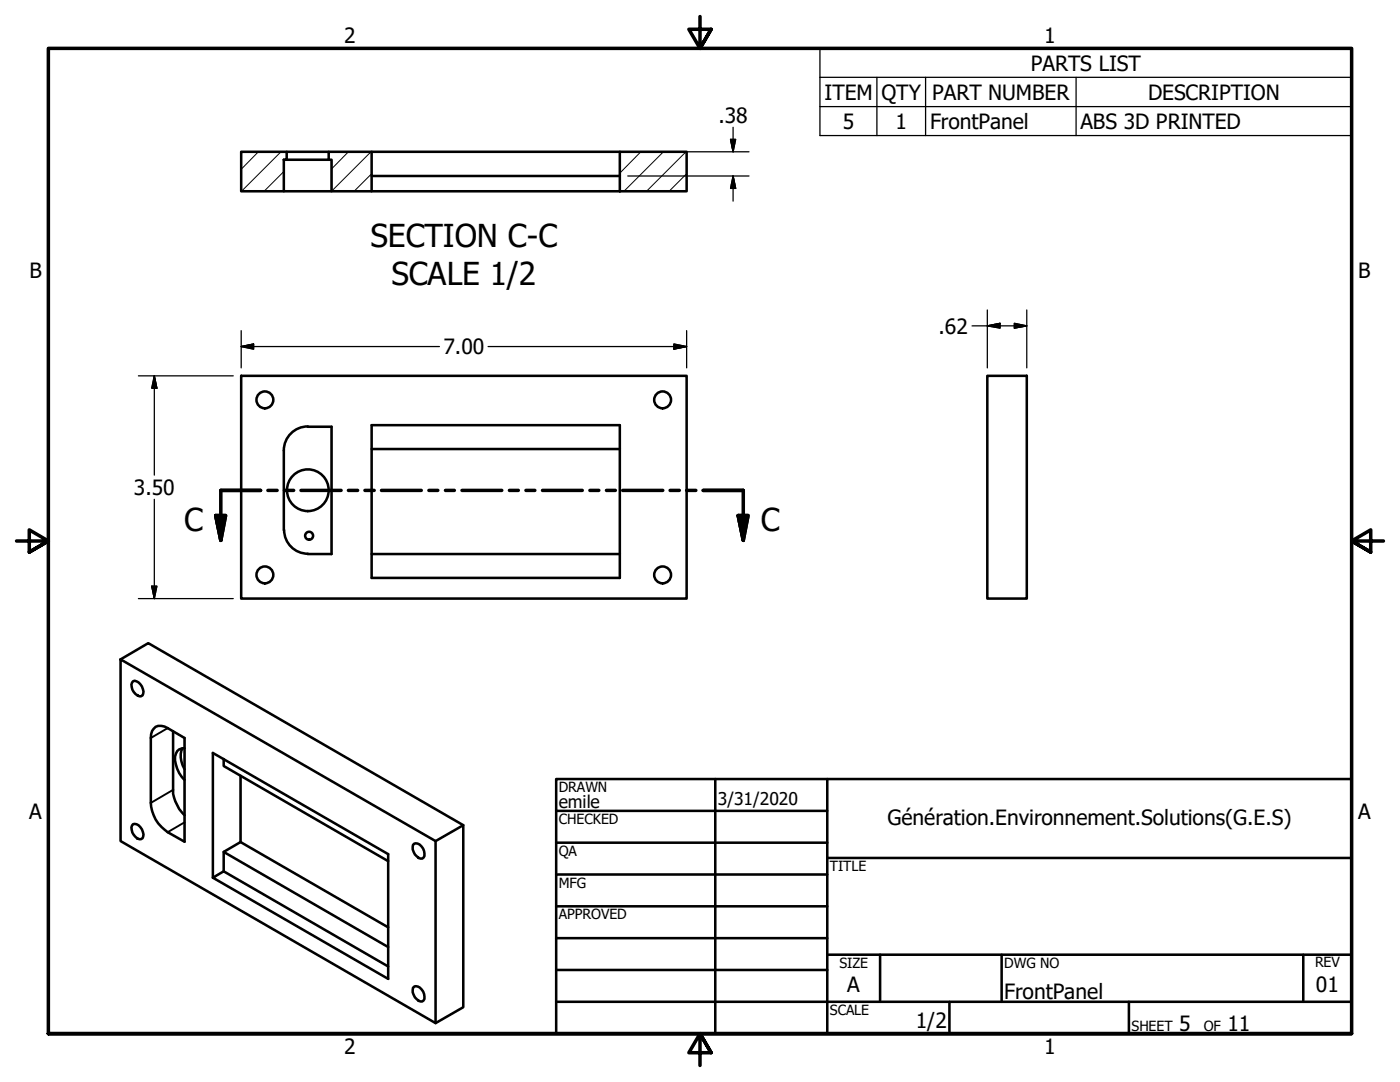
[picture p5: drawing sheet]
<svg xmlns="http://www.w3.org/2000/svg" width="279mm" height="216mm" viewBox="0 0 279 216" stroke-linecap="round" stroke-linejoin="round" font-family="sans-serif">
<!-- layer: Hatch (ANSI) -->
<path d="M51.6 30.3l-3.5 3.5M56.1 30.3l-7.9 7.9M56.6 34.2l-3.9 4M69.5 30.3l-3.3 3.4M74 30.3l-7.8 7.9M74.2 34.7l-3.5 3.5M127.9 30.3l-4.2 4.2M132.4 30.3l-7.9 7.9M136.9 30.3l-7.9 7.9M137 34.7l-3.5 3.5" fill="none" stroke="#000" stroke-width=".2"/>
<!-- layer: Visible (ANSI) -->
<g fill="none" stroke="#000" stroke-width=".51">
<path d="M48.1 30.3h9.1v1.6h-.6v6.3h-8.5zM56.6 38.2h9.6M57.2 31.9h8.4M57.2 30.3h8.4M65.6 30.3h8.6v7.9h-8v-6.3h-.6zM74.2 30.3h49.5M74.2 38.2h49.5M74.2 35.1h49.5M123.7 30.3h13.3v7.9h-13.3zM48.1 75h88.9v44.4h-88.9zM197 75h7.9v44.4h-7.9zM61.4 85.2h4.8v25.4h-4.8"/>
<path d="M61.4 85.1a4.8 4.8 0 0 0-4.8 4.8v15.9M74.2 84.8h49.5v30.5h-49.5zM74.2 89.6h49.5M56.7 105.8a4.7 4.7 0 0 0 4.7 4.7M74.2 110.6h49.5M24.1 131.6l62.8 36.2v36.4l-62.8-36.4zM24.1 131.6l5.5-3.3 62.9 36.4M26.5 136a1.49 1.49 0 0 1 1.8 1 1.39 1.39 0 0 1-.2 1.9 2.16 2.16 0 0 1-1.7-2.7zM31.1 145a2.52 2.52 0 0 1 2.4 .3l3.3 2v20.7a13.4 13.4 0 0 1-5.2-3.7 7.7 7.7 0 0 1-1.5-4.1v-12.9a2.42 2.42 0 0 1 1-2.3zM34.5 145.9v11.7a7.3 7.3 0 0 0 2.3 5.1M36.4 149.3a4.3 4.3 0 0 0 .4 4.2M36.8 149.3a1.9 1.9 0 0 0-1.9 2.5 6.9 6.9 0 0 0 1.9 3.8"/>
<path d="M44.6 151.4v1.4l32.9 19M48 154.8v13.2l-3.4 2M26.5 164.5a1.72 1.72 0 0 1 2 1.5 .93 .93 0 0 1-.7 1.4 2.3 2.3 0 0 1-1.4-2.7zM42.5 175.1v-24.9l35 20.2v24.9l-35-20.2 2.1-1.2 32.9 18.9M44.6 173.9v-3.9l32.9 19M48 168l29.5 17M82.4 168.6a1.03 1.03 0 0 1 1.7 .3 2.03 2.03 0 0 1 .4 2.2 .9 .9 0 0 1-1.3-.2 2.38 2.38 0 0 1-.8-2.3zM86.9 167.8l5.6-3.1v36.3l-5.6 3.2M82.4 197.1a1.03 1.03 0 0 1 1.7 .3 2.03 2.03 0 0 1 .4 2.2 .9 .9 0 0 1-1.3-.2 2.38 2.38 0 0 1-.8-2.3z"/>
<circle cx="52.9" cy="79.8" r="1.68"/>
<circle cx="132.2" cy="79.8" r="1.68"/>
<circle cx="61.4" cy="97.8" r="4.2"/>
<circle cx="52.9" cy="114.7" r="1.68"/>
<circle cx="61.7" cy="106.9" r=".79"/>
<circle cx="132.2" cy="114.7" r="1.68"/>
</g>
<!-- layer: Visible Narrow (ANSI) -->
<path d="M33.5 145.3l-3.4 2M34.5 157.6l-4.4 2.6M36.8 164.1l-3.3 2" fill="none" stroke="#000" stroke-width=".38"/>
<!-- layer: Section Line (ANSI) -->
<g fill="none" stroke="#000" stroke-width=".7">
<path d="M52 97.9h-7.9v9.9M53.5 97.9h1.8M56.8 97.9h1.8M60.1 97.9h8M69.5 97.9h1.9M72.8 97.9h1.9M76.1 97.9h8M85.6 97.9h1.8M88.9 97.9h1.8M92.2 97.9h7.9M101.7 97.9h1.7M105 97.9h1.7"/>
<path d="M108.3 97.9h7.9M117.7 97.9h1.8M121 97.9h1.8M124.3 97.9h8M133.7 97.9h1.9M137 97.9h1.9M140.3 97.9h8v9.9M43.1 102.9h1.9l-.9 4.9zM147.3 102.9h2l-1 4.9z"/>
</g>
<path d="M43.1 102.9l1 4.9zM43.1 102.9h1.9l-.9 4.9zM147.3 102.9l1 4.9zM147.3 102.9h2l-1 4.9z" fill="#000" stroke="#000" stroke-width=".7"/>
<!-- layer: Symbol (ANSI) -->
<path d="M163.6 15.4v-5.7h106.1v5.7M163.6 15.4h106.1v5.9M163.6 15.4v11.7h106.1v-5.8M175 15.4v11.7M184.7 15.4v11.7M214.8 15.4v11.7M163.6 21.3h106.1" fill="none" stroke="#000" stroke-width=".25"/>
<!-- layer: Border (ANSI) -->
<path d="M139.7 3.3v6.4l-2.2-3.9h4.4l-2.2 3.9 2.2-3.9M3.3 107.9h6.4l-3.9-2.2v4.5l3.9-2.3-3.9 2.3M276.1 107.9h-6.4l3.9-2.2v4.5l-3.9-2.3 3.9 2.3M9.7 206.2v-196.5h260v196.5h-260h260M141.9 210.1l-2.2-3.9 2.2 3.9h-4.4l2.2-3.9v6.4" fill="none" stroke="#000" stroke-width=".7"/>
<!-- layer: Title (ANSI) -->
<g fill="none" stroke="#000" stroke-width=".51">
<path d="M111 155.4h158.7v50.8h-158.7zM142.7 155.4v50.8M165.1 155.4v50.8M111 161.8h54.1M111 168.1h54.1M111 174.5h54.1M165.1 171.2h104.6M111 180.8h54.1M111 187.2h54.1M111 193.5h54.1M111 199.9h158.7M165.1 190.5h104.6"/>
<path d="M175.6 190.5v9.4M189.5 199.9v6.3M199.9 190.5v9.4M225.3 199.9v6.3M260.1 190.5v9.4"/>
</g>
<!-- layer: Dimension (ANSI) -->
<g fill="none" stroke="#000" stroke-width=".25">
<path d="M125.3 30.3h24.2M125.3 35.1h24.2M145.8 27.8h1l-.5 2.5zM146.3 35.1l.5 2.5h-1zM146.3 25.4v4.9M146.3 35.1v5M27.6 75h18.9M30.8 75l.5 2.5h-1zM30.8 75v19.8M48.1 69.2l2.5-.6v1.1zM48.1 69.2h39.6M48.1 66v7.4"/>
<path d="M97.4 69.2h39.6M134.5 68.6l2.5 .6-2.5 .5zM137 66v7.4M194 65h10.9M197 65l2.6-.5v1zM197 61.8v11.6M202.4 64.5l2.5 .5-2.5 .5zM204.9 61.8v11.6M30.8 99.6v19.8M27.6 119.4h18.9M30.3 117h1l-.5 2.4z"/>
</g>
<g fill="#000" stroke="#000" stroke-width=".25">
<path d="M145.8 27.8l.5 2.5zM145.8 27.8h1l-.5 2.5zM146.3 35.1l.5 2.5zM146.3 35.1l.5 2.5h-1zM30.8 75l.5 2.5zM30.8 75l.5 2.5h-1zM48.1 69.2l2.5-.6zM48.1 69.2l2.5-.6v1.1zM134.5 69.7l2.5-.5zM134.5 68.6l2.5 .6-2.5 .5zM197 65l2.6-.5zM197 65l2.6-.5v1z"/>
<path d="M202.4 65.5l2.5-.5zM202.4 64.5l2.5 .5-2.5 .5zM30.3 117l.5 2.4zM30.3 117h1l-.5 2.4z"/>
</g>
<g font-size="6.3">
<text x="73.9" y="49.3">SECTION C-C</text>
<text x="78.1" y="56.8">SCALE 1/2</text>
<text x="36.8" y="106">C</text>
<text x="151.8" y="106">C</text>
</g>
<g font-size="4.2">
<text x="68.7" y="8.6">2</text>
<text x="208.4" y="8.6">1</text>
<text x="205.7" y="14.1">PARTS LIST</text>
<text x="164.5" y="19.9">ITEM</text>
<text x="175.9" y="19.9">QTY</text>
<text x="186.1" y="19.9">PART NUMBER</text>
<text x="229.1" y="19.9">DESCRIPTION</text>
<text x="143.4" y="24.6">.38</text>
<text x="168.2" y="25.7">5</text>
<text x="178.7" y="25.7">1</text>
<text x="185.6" y="25.8">FrontPanel</text>
<text x="215.6" y="25.7">ABS 3D PRINTED</text>
<text x="5.9" y="55.5">B</text>
<text x="271.1" y="55.5">B</text>
<text x="88.5" y="70.7">7.00</text>
<text x="187.3" y="66.5">.62</text>
<text x="26.7" y="98.7">3.50</text>
<text x="5.8" y="163.4">A</text>
<text x="177.1" y="164.6">Génération.Environnement.Solutions(G.E.S)</text>
<text x="271" y="163.4">A</text>
<text x="169.1" y="198">A</text>
<text x="262.6" y="198">01</text>
<text x="200.4" y="199.3">FrontPanel</text>
<text x="182.8" y="205.1">1/2</text>
<text x="235.3" y="205.7">5</text>
<text x="245" y="205.7">11</text>
<text x="68.7" y="210.3">2</text>
<text x="208.4" y="210.3">1</text>
</g>
<g font-size="3.5">
<text x="111.5" y="161.2">emile</text>
<text x="143.3" y="160.7">3/31/2020</text>
</g>
<g font-size="2.8">
<text x="111.5" y="158">DRAWN</text>
<text x="111.5" y="164.4">CHECKED</text>
<text x="111.5" y="170.8">QA</text>
<text x="165.6" y="173.7">TITLE</text>
<text x="111.5" y="177.1">MFG</text>
<text x="111.5" y="183.5">APPROVED</text>
<text x="167.5" y="193.1">SIZE</text>
<text x="200.4" y="193.1">DWG NO</text>
<text x="262.4" y="193">REV</text>
<text x="165.6" y="202.5">SCALE</text>
<text x="225.8" y="205.7">SHEET</text>
<text x="240.2" y="205.7">OF</text>
</g>
</svg>
